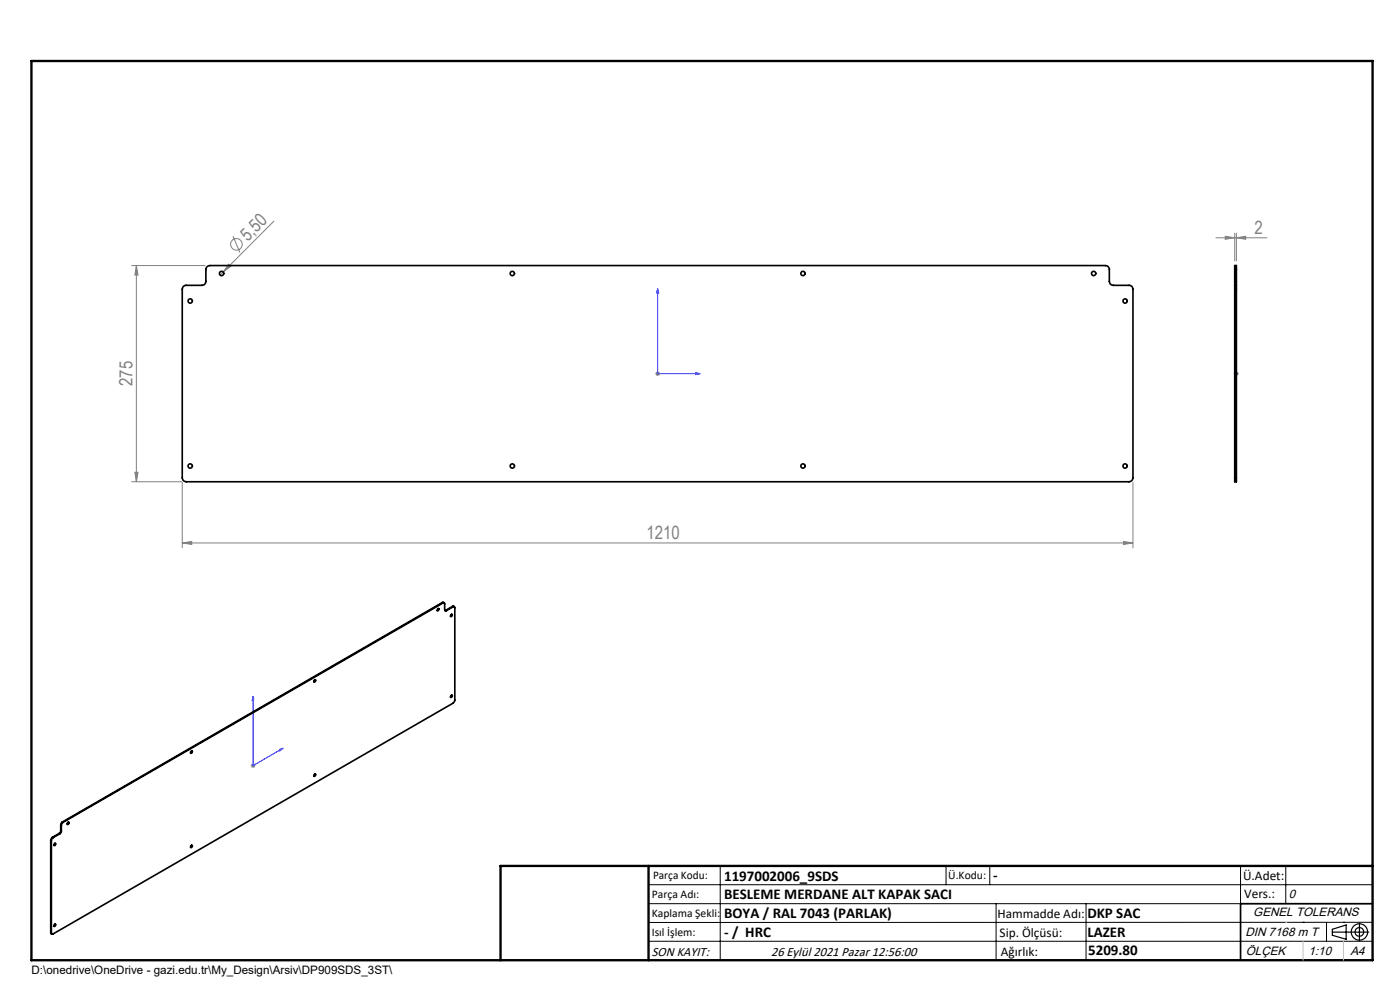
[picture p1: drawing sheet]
<svg xmlns="http://www.w3.org/2000/svg" width="297mm" height="210mm" viewBox="0 0 297 210" stroke-linecap="round" stroke-linejoin="round" font-family="sans-serif">
<g fill="none" stroke="#808080" stroke-width=".21">
<path d="M27.9 56.3h15.6M28.9 56.3l.4 2h-.7zM28.9 56.3v45.9M47.3 57.7l-.6 .6M48.5 56l.5 .5-1.7 1.2zM49.4 50.1l1.5 3.5M58.1 46.9l-10.8 10.8M258 50.4h10.8M259.9 50.1l2 .3-2 .4zM261.9 49.5v5.8M262.3 50.4l2-.3v.7zM262.3 49.5v5.8"/>
<path d="M139 79.3h1M139.2 78.9l.7 .7M139.5 78.8v1M139.9 78.9l-.7 .7M261.8 79.3h1M261.9 78.9l.7 .7M262.3 78.8v1M262.6 78.9l-.7 .7M27.9 102.2h10.6M28.6 100.2h.7l-.4 2zM38.7 115.2l2-.3v.6zM38.7 102.3v13.9"/>
<path d="M38.7 115.2h201.6M238.3 114.9l2 .3-2 .3zM240.3 102.3v13.9M53.2 162.4h1M53.3 162.1l.7 .7M53.7 161.9v1M54 162.1l-.7 .7"/>
<circle cx="50.1" cy="51.8" r="1.23"/>
</g>
<g fill="none" stroke="#000" stroke-width=".25">
<path d="M282.6 197.7h7.8M282.6 197.1l3-.9v3l-3-.8zM288.4 195.8v3.8M106.2 203.7h185"/>
<circle cx="288.4" cy="197.7" r="1.74"/>
<circle cx="288.4" cy="197.7" r=".93"/>
</g>
<path d="M139.5 61.3l.2 .9h-.4zM139.5 61.3v18h9M147.6 79l.9 .3-.9 .2zM262.3 79v.5zM262.3 61.3v.9v-.9M262.3 79.3h.1M262.3 61.3v18M53.7 147.7l.1 .6-.3 .2zM53.7 147.7v14.7l6.3-3.7M59.4 158.9l.6-.2-.6 .6z" fill="none" stroke="#00f" stroke-width=".21"/>
<g fill="none" stroke="#000" stroke-width=".21">
<path d="M137.6 187.7h153.6M137.6 191.7h153.6M137.6 199.7h153.6M152.8 183.7v20M200.7 183.7v4M210 183.7v4M211.3 191.7v12M230.4 191.7v12M263.2 183.7v20M272.8 183.7v8M276.4 195.6h.1M281.4 195.6v4.1"/>
<path d="M285 195.6h.1M291.2 195.6l-153.6 .1"/>
</g>
<path d="M291.2 191.7h-28v12" fill="none" stroke="#000" stroke-width=".35"/>
<path d="M6.7 12.9h284.5v190.8h-284.5zM137.6 183.7v20M291.2 183.7h-185v20" fill="none" stroke="#000" stroke-width=".5"/>
<path d="M276.4 199.7v4M285 199.7v4" fill="none" stroke="#c0c0c0" stroke-width=".21"/>
<path d="M272.8 195.6h.1" fill="none" stroke="#c0c0c0" stroke-width=".25"/>
<g fill="#00f">
<path d="M147.6 79l.9 .3-.9 .2zM139.5 61.3l.2 .9h-.4z"/>
<path d="M59.4 158.9l.6-.2-.6 .6zM53.7 147.7l.1 .6-.3 .2z"/>
<path d="M262.3 79v.5zM262.3 61.3v.9z"/>
</g>
<g fill="#808080">
<path d="M48.5 56l.5 .5-1.7 1.2z"/>
<path d="M38.7 115.2l2-.3v.6zM238.3 114.9l2 .3-2 .3zM259.9 50.1l2 .3-2 .4zM262.3 50.4l2-.3v.7z"/>
<path d="M28.9 56.3l.4 2h-.7zM28.6 100.2h.7l-.4 2z"/>
</g>
<g fill="none" stroke="#000" stroke-width=".35">
<path d="M261.9 59.7v.8M261.9 57.2v-.9h.4v.9M261.9 57.2v2.5M261.9 59.7h.4M261.9 57.2h.4M262.3 59.7v.8M262.3 57.2v2.5M38.9 60.7l.4-.2h3.5a.84 .84 0 0 0 .9-.8v-2.5a.84 .84 0 0 1 .8-.9h190a.84 .84 0 0 1 .8 .9v2.5a.84 .84 0 0 0 .9 .8h3.3a.79 .79 0 0 1 .8 .8v40a.84 .84 0 0 1-.8 .9h-200a.84 .84 0 0 1-.8-.9v-40zM261.9 60.5v.8M261.9 60.5h.4M261.9 61.3h.4M261.9 61.3v40"/>
<path d="M262.3 60.5v.8M262.3 61.3v40M261.9 101.3v.9h.4v-.9M261.9 101.3h.4M92.8 129.2l.2-.1a.19 .19 0 0 1 .1 .3 .2 .2 0 0 1-.4 0zM93 129.1l-.3 .4M93.8 127.8l.5 .1M93.8 127.8l.2 .1M93.8 127.8l-80.6 46.6M94 127.9a.21 .21 0 0 1 .2 0 .21 .21 0 0 1 .1 .2l.1 1.4h.3M94 127.9l-80.6 46.5M94.5 129.5h-.1"/>
<path d="M94.5 129.5h.2M95.8 130.3a.21 .21 0 0 1 .1 .3 .21 .21 0 0 1-.3 0zM95.8 130.3l-.2 .4M96 128.6l.4 .1M96 128.6l.1 .1M96 128.6l-1.5 .9M96.1 128.7h.3l.1 .2v19.6l-.4 .6-84.8 49h-.3l-.1-.2M96.1 128.7l-1.4 .8M40.6 159.3h.2a.25 .25 0 0 1-.1 .4 .25 .25 0 0 1-.3 0zM40.6 159.3l-.2 .4M66.8 144.2l-.2 .4M95.7 147.5h.1a.21 .21 0 0 1 .1 .3 .21 .21 0 0 1-.3 0z"/>
<path d="M95.8 147.5l-.2 .4M10.8 178.3h.1M10.8 178.3v19.5M10.9 178.3v19.6M11.1 177.6l-.3 .7M11.1 177.6l.2 .1M11.3 177.7l-.4 .6M11.6 178.9l.2 .1-.2 .4a.26 .26 0 0 1-.2-.3 .26 .26 0 0 1 .2-.2zM11.7 178.9l-.3 .4M12.5 176.8l.2 .1M12.5 176.8l-1.4 .8M12.7 176.9l-1.4 .8"/>
<path d="M12.9 176.2l-.4 .6M12.9 175h.1M12.9 176.2l.1 .1M12.9 175v1.2M13 176.3l-.3 .6M13 175v1.3M13.2 174.4l-.3 .6M13.2 174.4h.2M13.4 174.4l-.4 .6M14.4 174.4h.1a.21 .21 0 0 1 .1 .3 .21 .21 0 0 1-.3 0zM14.5 174.4l-.2 .4M40.5 179.4l.3-.1a.25 .25 0 0 1-.1 .4 .25 .25 0 0 1-.3 0z"/>
<path d="M40.6 179.3l-.2 .4M66.8 164.2l-.2 .4M10.8 197.8l.2 .3M10.8 197.8l.1 .1M11.5 196.2l.1-.2 .2 .2-.2 .3-.2-.1zM11.7 196l-.3 .5"/>
<circle cx="47" cy="58" r=".46"/>
<circle cx="108.7" cy="58" r=".46"/>
<circle cx="170.4" cy="58" r=".46"/>
<circle cx="232" cy="58" r=".46"/>
<circle cx="40.4" cy="63.8" r=".45"/>
<circle cx="238.7" cy="63.8" r=".45"/>
<circle cx="40.4" cy="98.9" r=".46"/>
<circle cx="108.7" cy="98.9" r=".46"/>
<circle cx="170.4" cy="98.9" r=".46"/>
<circle cx="238.7" cy="98.9" r=".46"/>
<circle cx="66.8" cy="144.5" r=".24"/>
<circle cx="66.8" cy="164.5" r=".24"/>
</g>
<g font-size="3.9" fill="#808080">
<text x="52.5" y="51.3" transform="rotate(-45 52.5 51.3)">5,50</text>
<text x="266.1" y="49.6">2</text>
<text x="28.1" y="81.9" transform="rotate(-90 28.1 81.9)">275</text>
<text x="137.2" y="114.3">1210</text>
</g>
<g font-size="3.2">
<text x="153.6" y="186.8">1197002006_9SDS</text>
<text x="153.6" y="190.8">BESLEME MERDANE ALT KAPAK SACI</text>
<text x="210.7" y="186.6">-</text>
<text x="153.6" y="194.8">BOYA / RAL 7043 (PARLAK)</text>
<text x="230.7" y="194.8">DKP SAC</text>
<text x="153.6" y="198.8">- / HRC</text>
<text x="230.7" y="198.7">LAZER</text>
<text x="230.8" y="202.6">5209.80</text>
</g>
<g font-size="2.8">
<text x="263.7" y="186.7">Ü.Adet:</text>
<text x="263.9" y="190.5">Vers.:</text>
<text x="211.6" y="194.8">Hammadde Adı:</text>
<text x="138.3" y="202.8">SON KAYIT:</text>
<text x="163.6" y="202.8">26 Eylül 2021 Pazar 12:56:00</text>
<text x="212.1" y="198.7">Sip. Ölçüsü:</text>
<text x="212.3" y="202.7">Ağırlık:</text>
</g>
<g font-size="2.6">
<text x="273.4" y="190.4">0</text>
<text x="265.9" y="194.4">GENEL TOLERANS</text>
<text x="264.2" y="198.5">DIN 7168 m T</text>
<text x="264.3" y="202.6">ÖLÇEK</text>
<text x="277.6" y="202.6">1:10</text>
<text x="286.5" y="202.6">A4</text>
</g>
<g font-size="2.5">
<text x="138.3" y="190.5">Parça Adı:</text>
<text x="138.5" y="186.5">Parça Kodu:</text>
<text x="201.2" y="186.5">Ü.Kodu:</text>
<text x="138.3" y="194.5">Kaplama Şekli:</text>
<text x="138.3" y="198.6">Isıl İşlem:</text>
<text x="6.7" y="206.7">D:\onedrive\OneDrive - gazi.edu.tr\My_Design\Arsiv\DP909SDS_3ST\</text>
</g>
</svg>
